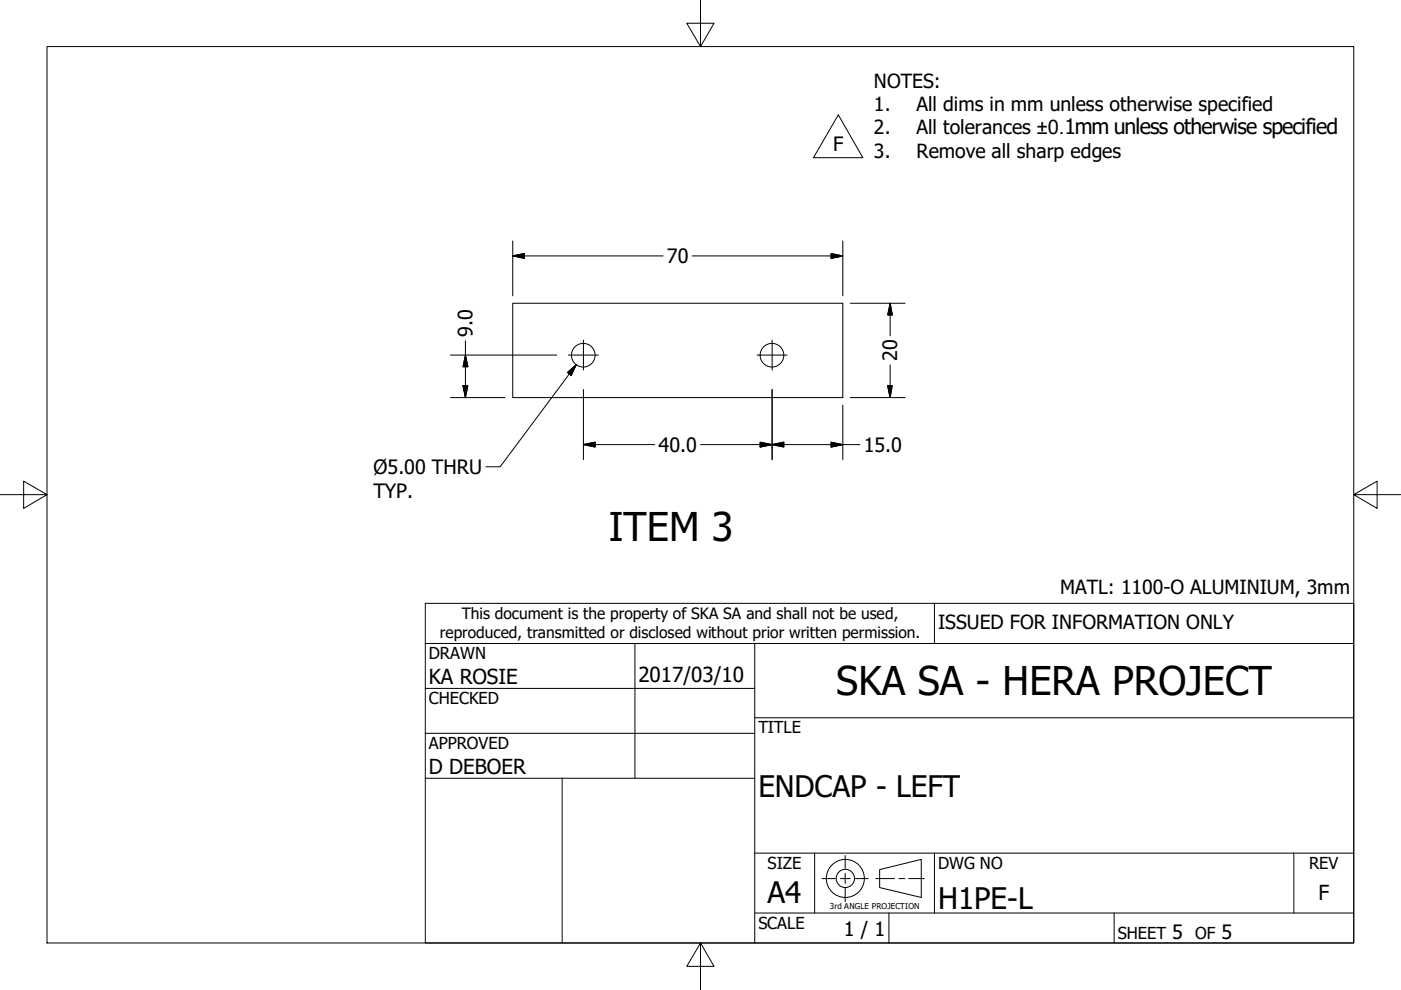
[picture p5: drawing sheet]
<svg xmlns="http://www.w3.org/2000/svg" width="297mm" height="210mm" viewBox="0 0 297 210" stroke-linecap="round" stroke-linejoin="round" font-family="sans-serif">
<!-- layer: Visible (ANSI) -->
<g fill="none" stroke="#000" stroke-width=".21">
<path d="M108.7 64.3h70v20h-70z"/>
<circle cx="123.7" cy="75.3" r="2.51"/>
<circle cx="163.7" cy="75.3" r="2.51"/>
</g>
<!-- layer: Border (ANSI) -->
<path d="M148.5 -.1v10l-2.9-5h5.8l-2.9 5M10 9.9h277v190h-277zM0 104.9h10l-5-2.9v5.8l5-2.9M287 104.9l5 2.9v-5.8l-5 2.9h10M148.5 199.9l2.9 5h-5.8l2.9-5v10" fill="none" stroke="#000" stroke-width=".21"/>
<!-- layer: Symbol (ANSI) -->
<g fill="none" stroke="#000" stroke-width=".21">
<path d="M90.2 127.9h196.8v72h-196.8zM90.2 136.4h196.8M134.6 136.4v28.6M160 136.4v63.5M198.1 127.9v8.5M90.2 146h69.8M90.2 155.5h69.8M160 152.2h127M90.2 165h69.8M119.2 165v34.9M160 193.6h127M160 180.9h127"/>
<path d="M172.7 180.9v12.7M188.5 193.6v6.3M198.1 180.9v12.7M236.2 193.6v6.3M274.3 180.9v12.7"/>
</g>
<!-- layer: Title (ANSI) -->
<path d="M120.5 75.3h6.4M123.7 72.1v6.4M160.5 75.3h6.4M163.7 72.1v6.4" fill="none" stroke="#000" stroke-width=".21"/>
<!-- layer: Sketch Geometry (ANSI) -->
<g fill="none" stroke="#000" stroke-width=".21">
<path d="M108.7 54.3l2.5-.5v1zM108.7 54.3h31.9M108.7 51.1v11.6M146.7 54.3h32M176.2 53.8l2.5 .5-2.5 .5zM178.7 51.1v11.6M95.5 75.3h22.5M98.7 75.3l.5 2.5h-1zM98.7 72.2v12.1M120.3 79l1.9-1.7-1.1 2.3zM122.2 77.3l-16.2 21.7h-3M180.3 64.3h11.6"/>
<path d="M188.7 64.3l.5 2.5h-1zM188.7 64.3v6.9M188.7 77.4v6.9M95.5 84.3h11.6M98.2 81.8h1l-.5 2.5zM123.7 94.3l2.5-.5v1zM123.7 94.3h15.1M123.7 82.6v14.8M148.5 94.3h33.8M161.2 93.8l2.5 .5-2.5 .5zM163.7 94.3l2.5-.5v1zM163.7 82.6v14.8"/>
<path d="M176.2 93.8l2.5 .5-2.5 .5zM178.7 85.9v11.5M180.3 84.3h11.6M188.2 81.8h1l-.5 2.5z"/>
</g>
<g fill="#000" stroke="#000" stroke-width=".21">
<path d="M108.7 54.3l2.5-.5zM108.7 54.3l2.5-.5v1zM176.2 54.8l2.5-.5zM176.2 53.8l2.5 .5-2.5 .5zM98.7 75.3l.5 2.5zM98.7 75.3l.5 2.5h-1zM122.2 77.3l-1.1 2.3zM120.3 79l1.9-1.7-1.1 2.3zM188.7 64.3l.5 2.5zM188.7 64.3l.5 2.5h-1zM98.2 81.8l.5 2.5zM98.2 81.8h1l-.5 2.5z"/>
<path d="M123.7 94.3l2.5-.5zM123.7 94.3l2.5-.5v1zM161.2 94.8l2.5-.5zM161.2 93.8l2.5 .5-2.5 .5zM163.7 94.3l2.5-.5zM163.7 94.3l2.5-.5v1zM176.2 94.8l2.5-.5zM176.2 93.8l2.5 .5-2.5 .5zM188.2 81.8l.5 2.5zM188.2 81.8h1l-.5 2.5z"/>
</g>
<!-- layer: Center Mark (ANSI) -->
<g fill="none" stroke="#000" stroke-width=".21">
<path d="M174.3 186.3h2.8M178.2 186.3h2.1M179.2 181.4v2.7M179.2 185.2v2.1M179.2 188.4v2.8M181.4 186.3h2.7M185.7 186.3h4M186.5 184.4l8.8-2.2v8.1l-8.8-2.1zM190.6 186.3h1.2M192.7 186.3h3.3"/>
<circle cx="179.2" cy="186.2" r="4"/>
<circle cx="179.2" cy="186.2" r="1.94"/>
</g>
<!-- layer: Dimension (ANSI) -->
<path d="M177.7 24.4l5.2 9h-10.4z" fill="none" stroke="#000" stroke-width=".21"/>
<g font-size="8.4">
<text x="129.1" y="114.7">ITEM 3</text>
<text x="177.3" y="147.4">SKA SA - HERA PROJECT</text>
</g>
<g font-size="6.3">
<text x="160.8" y="169">ENDCAP - LEFT</text>
<text x="162.8" y="191.4">A4</text>
<text x="198.9" y="192.8">H1PE-L</text>
</g>
<g font-size="4.4">
<text x="90.9" y="145.1">KA ROSIE</text>
<text x="135.4" y="144.5">2017/03/10</text>
<text x="90.9" y="164.1">D DEBOER</text>
<text x="279.5" y="190.7">F</text>
</g>
<g font-size="4.2">
<text x="176.7" y="31.9">F</text>
<text x="141.4" y="55.8">70</text>
<text x="100.2" y="71.4" transform="rotate(-90 100.2 71.4)">9.0</text>
<text x="190.2" y="76.6" transform="rotate(-90 190.2 76.6)">20</text>
<text x="139.6" y="95.8">40.0</text>
<text x="183.1" y="95.8">15.0</text>
<text x="79.2" y="100.5">Ø5.00 THRU</text>
<text x="79.2" y="105.5">TYP.</text>
<text x="178.9" y="198.5">1 / 1</text>
<text x="248.5" y="199.1">5</text>
<text x="259" y="199.1">5</text>
</g>
<g font-size="4.1">
<text x="185.3" y="18.6">NOTES:</text>
<text x="185.3" y="23.5">1.</text>
<text x="194.3" y="23.5">All dims in mm unless otherwise specified</text>
<text x="185.3" y="28.5">2.</text>
<text x="194.3" y="28.5">All tolerances ±0.1mm unless otherwise specified</text>
<text x="185.3" y="33.4">3.</text>
<text x="194.3" y="33.4">Remove all sharp edges</text>
<text x="224.8" y="126">MATL: 1100-O ALUMINIUM, 3mm</text>
<text x="198.9" y="133.4">ISSUED FOR INFORMATION ONLY</text>
</g>
<g font-size="3.5">
<text x="90.9" y="139.7">DRAWN</text>
<text x="90.9" y="149.3">CHECKED</text>
<text x="160.8" y="155.5">TITLE</text>
<text x="90.9" y="158.8">APPROVED</text>
<text x="162.8" y="184.2">SIZE</text>
<text x="198.9" y="184.2">DWG NO</text>
<text x="277.6" y="184.2">REV</text>
<text x="160.8" y="196.9">SCALE</text>
<text x="237" y="199.1">SHEET</text>
<text x="253.4" y="199.1">OF</text>
</g>
<g font-size="3.3">
<text x="97.9" y="131.3">This document is the property of SKA SA and shall not be used,</text>
<text x="93.3" y="135.2">reproduced, transmitted or disclosed without prior written permission.</text>
</g>
<text font-size="1.7" x="176" y="192.7">3rd ANGLE PROJECTION</text>
</svg>
